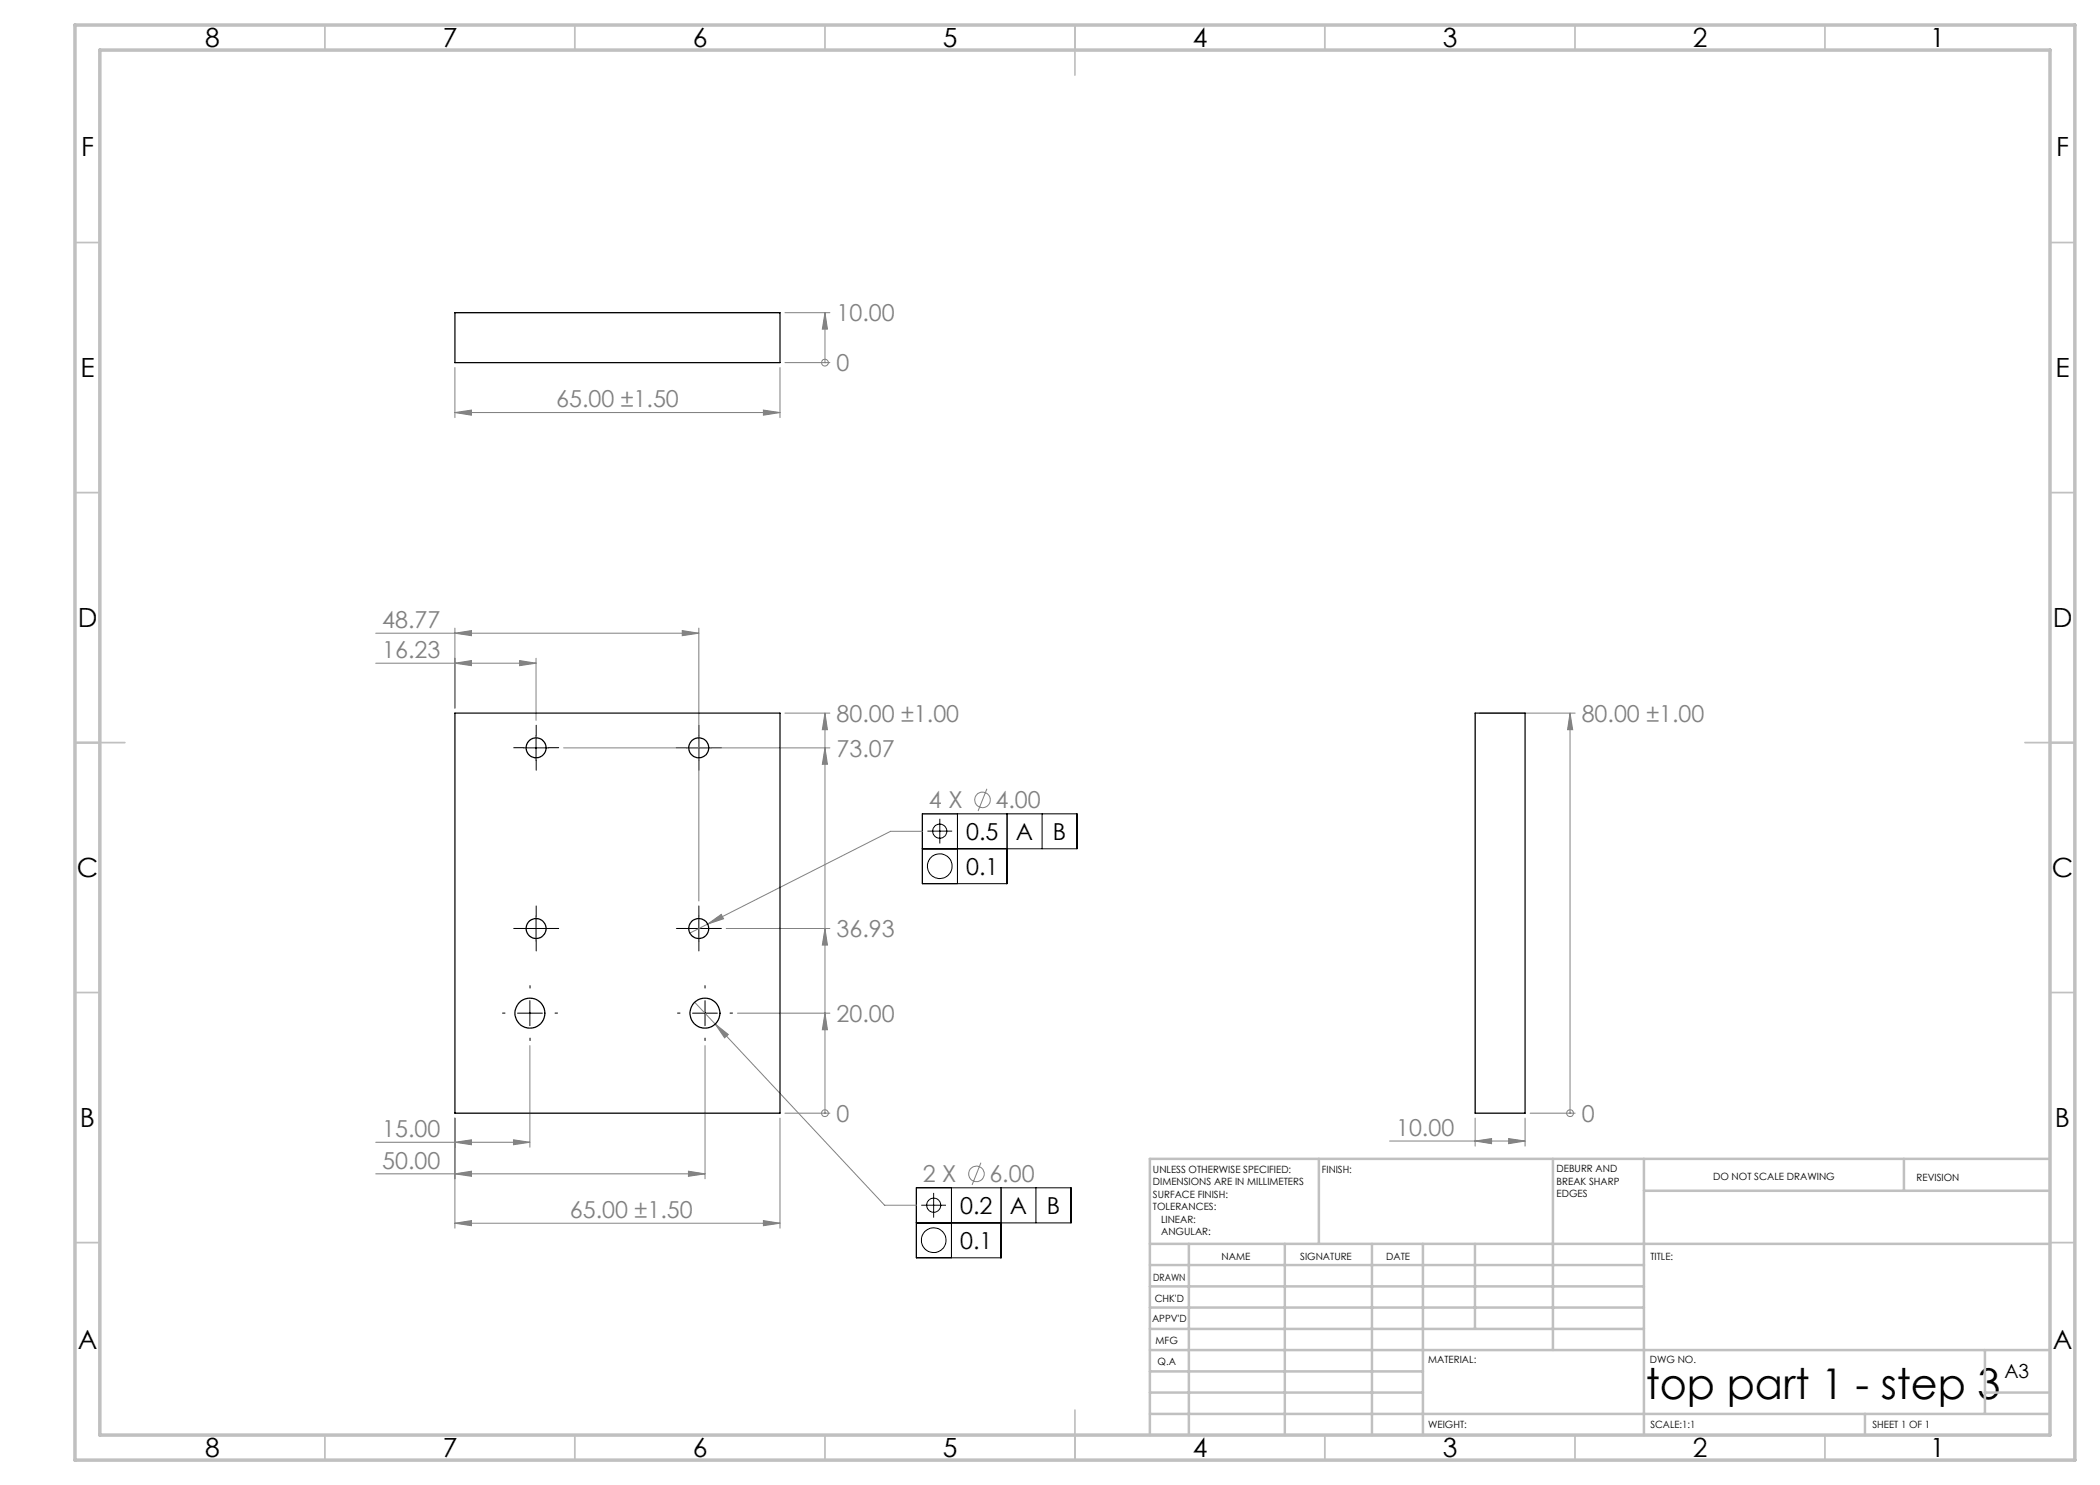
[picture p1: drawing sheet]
<svg xmlns="http://www.w3.org/2000/svg" width="420mm" height="297mm" viewBox="0 0 420 297" stroke-linecap="round" stroke-linejoin="round" font-family="sans-serif">
<g fill="none" stroke="#808080" stroke-width=".2">
<path d="M91 73.5v10M156 73.5v10M157 72.5h9M157 62.5h9M165 62.5v10M165 62.5l.5 3.3h-1zM165 72.5h.1M91 82.5l3.3-.5v1zM91 82.5h65M152.7 82l3.3 .5-3.3 .5zM75.1 132.6h32.1M75.1 126.6h64.7"/>
<path d="M91 132.6l3.3-.5v1zM91 126.6l3.3-.5v1zM91 125.6v16M103.9 132.1l3.3 .5-3.3 .5zM107.2 131.7v12.4M136.5 126.1l3.3 .5-3.3 .5zM139.8 125.6v54.6M112.7 149.6h53.3M157 142.6h9M165 142.6v80M165 149.6l.5 3.3h-1zM165 142.6l.5 3.3h-1z"/>
<path d="M197.4 157.8l-1.8 4.4M296 142.6h19M314 142.6l.5 3.3h-1zM314 142.6v80M184.5 166.3h-6.4l-40.1 20.3M141.5 184.8l2.8-1.9 .4 .9zM145.2 185.7h20.8M165 185.7l.5 3.3h-1zM106 209.1v20.3M138.9 200.4l4.2 4.4M141 209.1v26.7M143.1 204.8l2.6 2.1-.8 .7z"/>
<path d="M143.1 204.8l33.8 36.2h6.4M147.5 202.6h18.5M165 202.6l.5 3.3h-1zM75.1 234.8h65.9M75.1 228.5h30.9M91 234.8l3.3-.6v1.1zM91 228.5l3.3-.5v.9zM91 223.6v22M102.7 228l3.3 .5-3.3 .4zM137.7 234.2l3.3 .6-3.3 .5zM156 223.6v22M157 222.6h9"/>
<path d="M165 222.6h.1M196.2 232.5l-1.8 4.5M277.9 228.2h27.1M295 228.2l3.3-.5v1zM295 223.6v5.6M301.7 227.7l3.3 .5-3.3 .5zM305 223.6v5.6M306 222.6h9M314 222.6h.1M91 244.6l3.3-.5v1zM91 244.6h65M152.7 244.1l3.3 .5-3.3 .5z"/>
<circle cx="165" cy="72.5" r=".69"/>
<circle cx="196.5" cy="160" r="1.55"/>
<circle cx="165" cy="222.6" r=".69"/>
<circle cx="195.3" cy="234.8" r="1.56"/>
<circle cx="314" cy="222.6" r=".68"/>
</g>
<g fill="none" stroke="#000" stroke-width=".2">
<path d="M104.7 149.6h5M107.2 147.1v5M137.3 149.6h4.9M139.8 147.1v5M185.5 166.2h4.9M188 163.8v4.9M191.5 162.8v13.9M201.4 162.8v13.9h-16.9v-13.9h30.9v7h-30.9M208.4 162.8v7M104.7 185.7h5M107.2 183.2v5M137.3 185.7h4.9"/>
<path d="M139.8 183.2v5M103.5 202.6h5M106 200.1v5M138.5 202.6h5M141 200.1v5M186.7 238.6v4.9M190.3 237.6v14M200.2 237.6v14h-16.9v-14h30.9v7h-30.9M207.2 237.6v7M184.3 241h4.9"/>
<circle cx="188" cy="166.2" r="1.41"/>
<circle cx="188" cy="173.2" r="2.47"/>
<circle cx="186.7" cy="241" r="1.41"/>
<circle cx="186.7" cy="248.1" r="2.47"/>
</g>
<g fill="none" stroke="#000" stroke-width=".2" stroke-dasharray="15.2 1.3 1.3 1.3">
<path d="M104.7 149.5h-2M107.2 147v-2M107.2 152v2M109.7 149.5h2M137.3 149.5h-2M139.8 147v-2M139.8 152v2M142.3 149.5h2M104.7 185.7h-2M106 197.6v-.5M107.2 183.2v-2M107.2 188.2v2"/>
<path d="M109.7 185.7h2M137.3 185.7h-2M139.8 183.2v-2M139.8 188.2v2M141 197.6v-.5M142.3 185.7h2M101 202.6h-.5M106 207.6v.5M111 202.6h.5M136 202.6h-.5M141 207.6v.5M146 202.6h.5"/>
</g>
<g fill="none" stroke="#c0c0c0" stroke-width=".35">
<path d="M65 5v5M115 5v5M165 5v5M215 5v10M265 5v5M315 5v5M365 5v5M15 48.5h5M410 48.5h5M15 98.5h5M410 98.5h5M15 148.5h10"/>
<path d="M405 148.5h10M15 198.5h5M410 198.5h5M15 248.5h5M410 248.5h5M65 287v5M115 287v5M165 287v5M215 282v10M265 287v5M315 287v5M365 287v5"/>
</g>
<g fill="none" stroke="#c0c0c0" stroke-width=".5">
<path d="M263.8 231.8v17M310.6 231.8v38.2M328.8 231.8v55.2M328.8 238.2h81.2M380.8 231.8v6.4M410 231.8h-180v55.2M230 248.8h180M230 257.3h98.8M230 253h98.8M237.8 248.8v38.2M257 248.8v38.2M274.4 248.8v38.2"/>
<path d="M284.6 248.8v38.2M295 248.8v17M230 265.8h98.8M230 261.5h98.8M230 278.5h54.6M230 274.3h54.6M230 270h180M397 278.5h13M397 270v12.8M230 282.8h180M373 282.8v4.2"/>
</g>
<path d="M15 5h400v287h-400zM20 10h390v277h-390z" fill="none" stroke="#c0c0c0" stroke-width=".7"/>
<g fill="#808080">
<path d="M165 185.7l.5 3.3h-1zM165 202.6l.5 3.3h-1zM165 149.6l.5 3.3h-1zM165 142.6l.5 3.3h-1zM165 62.5l.5 3.3h-1zM314 142.6l.5 3.3h-1z"/>
<path d="M91 132.6l3.3-.5v1zM103.9 132.1l3.3 .5-3.3 .5zM91 126.6l3.3-.5v1zM136.5 126.1l3.3 .5-3.3 .5zM91 234.8l3.3-.6v1.1zM137.7 234.2l3.3 .6-3.3 .5zM91 228.5l3.3-.5v.9zM102.7 228l3.3 .5-3.3 .4zM91 244.6l3.3-.5v1zM152.7 244.1l3.3 .5-3.3 .5zM141.5 184.8l3.2-1-.4-.9zM143.1 204.8l1.8 2.8 .8-.7zM91 82.5l3.3-.5v1zM152.7 82l3.3 .5-3.3 .5zM295 228.2l3.3-.5v1zM301.7 227.7l3.3 .5-3.3 .5z"/>
</g>
<g fill="none" stroke="#000" stroke-width=".25">
<path d="M91 62.5h65v10h-65zM91 142.6h65v80h-65zM295 142.6h10v80h-10z"/>
<circle cx="107.2" cy="149.6" r="2"/>
<circle cx="139.7" cy="149.6" r="2"/>
<circle cx="107.2" cy="185.7" r="2"/>
<circle cx="139.7" cy="185.7" r="2"/>
<circle cx="106" cy="202.6" r="3"/>
<circle cx="141" cy="202.6" r="3"/>
</g>
<text font-size="8.5" x="329.2" y="279.7">top part 1 - step 3</text>
<g font-size="5.3">
<text x="41" y="9.5">8</text>
<text x="88.5" y="9.5">7</text>
<text x="138.5" y="9.5">6</text>
<text x="188.5" y="9.5">5</text>
<text x="238.5" y="9.5">4</text>
<text x="288.5" y="9.5">3</text>
<text x="338.5" y="9.5">2</text>
<text x="386" y="9.5">1</text>
<text x="16.2" y="31.2">F</text>
<text x="411.2" y="31.2">F</text>
<text x="16.1" y="75.5">E</text>
<text x="411.1" y="75.5">E</text>
<text x="15.5" y="125.5">D</text>
<text x="410.5" y="125.5">D</text>
<text x="15.4" y="175.5">C</text>
<text x="410.4" y="175.5">C</text>
<text x="16" y="225.5">B</text>
<text x="411" y="225.5">B</text>
<text x="15.5" y="269.7">A</text>
<text x="410.5" y="269.7">A</text>
<text x="41" y="291.5">8</text>
<text x="88.5" y="291.5">7</text>
<text x="138.5" y="291.5">6</text>
<text x="188.5" y="291.5">5</text>
<text x="238.5" y="291.5">4</text>
<text x="288.5" y="291.5">3</text>
<text x="338.5" y="291.5">2</text>
<text x="386" y="291.5">1</text>
</g>
<g font-size="4.7" fill="#808080">
<text x="167.3" y="64.3">10.00</text>
<text x="167.3" y="74.3">0</text>
<text x="111.2" y="81.5">65.00 ±1.50</text>
<text x="76.4" y="125.6">48.77</text>
<text x="76.4" y="131.6">16.23</text>
<text x="167.3" y="144.4">80.00 ±1.00</text>
<text x="316.3" y="144.4">80.00 ±1.00</text>
<text x="167.3" y="151.3">73.07</text>
<text x="185.8" y="161.7">4 X</text>
<text x="199.1" y="161.7">4.00</text>
<text x="167.3" y="187.5">36.93</text>
<text x="167.3" y="204.4">20.00</text>
<text x="76.4" y="227.4">15.00</text>
<text x="167.3" y="224.4">0</text>
<text x="279.2" y="227.2">10.00</text>
<text x="316.3" y="224.4">0</text>
<text x="76.4" y="233.7">50.00</text>
<text x="184.6" y="236.5">2 X</text>
<text x="197.9" y="236.5">6.00</text>
<text x="114" y="243.6">65.00 ±1.50</text>
</g>
<g font-size="4.7">
<text x="193.2" y="168">0.5</text>
<text x="203.2" y="168">A</text>
<text x="210.6" y="168">B</text>
<text x="193.2" y="175">0.1</text>
<text x="192" y="242.8">0.2</text>
<text x="202" y="242.8">A</text>
<text x="209.4" y="242.8">B</text>
<text x="192" y="249.8">0.1</text>
</g>
<text font-size="3.9" x="400.9" y="275.5">A3</text>
<g font-size="2">
<text x="230.6" y="234.6">UNLESS OTHERWISE SPECIFIED:</text>
<text x="230.6" y="237.1">DIMENSIONS ARE IN MILLIMETERS</text>
<text x="230.6" y="239.6">SURFACE FINISH:</text>
<text x="264.4" y="234.6">FINISH:</text>
<text x="311.3" y="234.5">DEBURR AND</text>
<text x="311.3" y="237">BREAK SHARP</text>
<text x="311.3" y="239.5">EDGES</text>
<text x="342.6" y="236">DO NOT SCALE DRAWING</text>
<text x="383.3" y="236.2">REVISION</text>
<text x="230.6" y="242.1">TOLERANCES:</text>
<text x="232.2" y="244.6">LINEAR:</text>
<text x="232.2" y="247.1">ANGULAR:</text>
<text x="244.3" y="252">NAME</text>
<text x="260" y="251.9">SIGNATURE</text>
<text x="277.2" y="251.9">DATE</text>
<text x="330.1" y="251.9">TITLE:</text>
<text x="230.6" y="256.1">DRAWN</text>
<text x="230.9" y="260.3">CHK'D</text>
<text x="230.4" y="264.4">APPV'D</text>
<text x="231.1" y="268.8">MFG</text>
<text x="231.5" y="273">Q.A</text>
<text x="285.6" y="272.5">MATERIAL:</text>
<text x="330" y="272.5">DWG NO.</text>
<text x="285.6" y="285.5">WEIGHT:</text>
<text x="330.1" y="285.6">SCALE:1:1</text>
<text x="374.5" y="285.6">SHEET 1 OF 1</text>
</g>
</svg>
